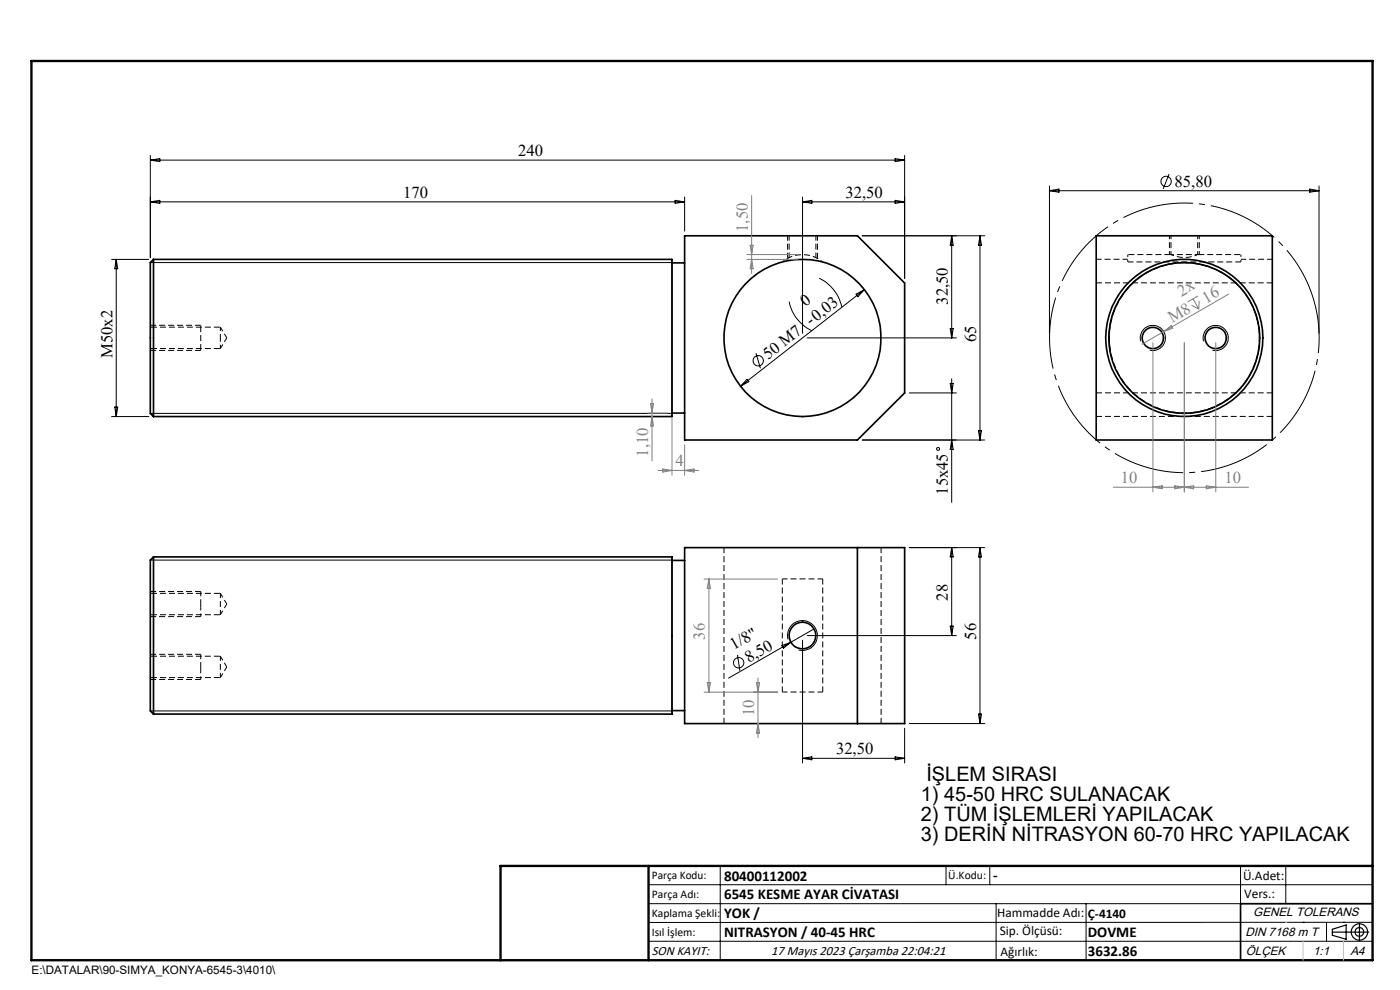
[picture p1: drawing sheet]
<svg xmlns="http://www.w3.org/2000/svg" width="297mm" height="210mm" viewBox="0 0 297 210" stroke-linecap="round" stroke-linejoin="round" font-family="sans-serif">
<path d="M167.1 50v4.7M167.4 50v4.6M173.1 54.6v-4.6M173.4 54.7v-4.7M239.3 55h-6.7M269.9 55h-6.6M174.5 122.8h-8.5M174.5 146.8h-8.5" fill="none" stroke="#000" stroke-width=".21" stroke-dasharray="1.3 .6" stroke-dashoffset=".2" stroke-linecap="butt"/>
<g fill="none" stroke="#000" stroke-width=".21" stroke-dasharray="1.3 .6" stroke-dashoffset=".1" stroke-linecap="butt">
<path d="M232.6 60h37.3M239.3 55.6h24M251.3 55.7a15.9 15.9 0 0 1 14 23.4 15.9 15.9 0 0 1-27.3 1.5 15.9 15.9 0 0 1 11.6-24.8l1.7-.1M31.9 74.3h10.7M42.6 69h-10.7M232.6 88.3h37.3M269.9 83.3h-37.3M153.6 116.1v37.4M31.9 130.8h10.7M42.6 138.8h-10.7M42.6 125.5h-10.7M166 122.8v24"/>
<path d="M31.9 144.1h10.7M174.5 146.8v-24M186.9 153.5v-37.4"/>
</g>
<g fill="none" stroke="#000" stroke-width=".21" stroke-dasharray="1.3 .6" stroke-dashoffset=".3" stroke-linecap="butt">
<path d="M254.4 54h-6.3M46.8 73.9l1.3-2.2M48.1 71.7l-1.3-2.3M42.6 138.8v2.7M42.6 125.5v2.6M42.6 128.1v.7M46.8 130.4v-4.5M46.8 130.4l1.3-2.3M48.1 128.1l-1.3-2.2M42.6 141.5v.7M46.8 143.7v-4.5M46.8 143.7l1.3-2.2"/>
<path d="M48.1 141.5l-1.3-2.3"/>
</g>
<path d="M248.4 54h-9.1M31.9 73.9h14.9M42.6 69.1v5.2M46.8 69.4h-14.9M31.9 130.4h14.9M46.8 125.9h-14.9M46.8 139.2h-14.9M31.9 143.7h14.9" fill="none" stroke="#000" stroke-width=".21" stroke-dasharray="1.3 .6" stroke-dashoffset="-.1" stroke-linecap="butt"/>
<g fill="none" stroke="#000" stroke-width=".35">
<path d="M32.6 55l-.7 .7v32l.7 .7M32.6 55v33.4M32.6 55h110v33.4h-110M142.6 55.8h2.6M145.2 50h36.7l10 10v23.4l-10 9.9h-36.7zM232.6 50h37.3v43.3h-37.3zM142.6 87.6h2.6M32.6 118.1h110v33.4h-110M32.6 118.1v33.4M32.6 118.1l-.7 .7v32l.7 .7M142.6 118.9h2.6M145.2 116.2h46.7v37.3h-46.7z"/>
<path d="M181.9 116.2v37.3M142.6 150.7h2.6M291.2 191.7h-28v12"/>
<circle cx="170.2" cy="71.7" r="16.7"/>
<circle cx="244.6" cy="71.7" r="2.26"/>
<circle cx="251.2" cy="71.7" r="16"/>
<circle cx="251.2" cy="71.7" r="16.7"/>
<circle cx="257.9" cy="71.7" r="2.27"/>
<circle cx="170.2" cy="134.8" r="2.83"/>
</g>
<path d="M174.5 55.6a6.7 6.7 0 0 0-8.5 0" fill="none" stroke="#000" stroke-width=".21" stroke-dasharray="1.3 .6" stroke-dashoffset=".7" stroke-linecap="butt"/>
<path d="M248.1 50v4M248.4 50v4M254.1 54v-4M254.4 54v-4M46.8 71.7v-2.3M46.8 73.9v-2.2" fill="none" stroke="#000" stroke-width=".21" stroke-dasharray="1.3 .6" stroke-dashoffset=".5" stroke-linecap="butt"/>
<path d="M239.3 54v1.6M263.3 54v1.6" fill="none" stroke="#000" stroke-width=".21" stroke-dasharray="1.3 .6" stroke-dashoffset=".8" stroke-linecap="butt"/>
<path d="M248.4 54a6.7 6.7 0 0 0 5.6 0M42.6 128.8v2M42.6 142.2v1.9" fill="none" stroke="#000" stroke-width=".21" stroke-dasharray="1.3 .6" stroke-dashoffset=".6" stroke-linecap="butt"/>
<path d="M263.3 54h-9.3" fill="none" stroke="#000" stroke-width=".21" stroke-dasharray="1.3 .6" stroke-dashoffset="-.2" stroke-linecap="butt"/>
<g fill="none" stroke="#000" stroke-width=".21">
<path d="M31.9 33v21.7M31.9 34l2-.4v.7zM31.9 34h160M189.9 33.6l2 .4-2 .3zM191.9 33v26M222.6 39.4v31.3M248 36.9l-1.2 3.2M279.8 39.4v31.3M23.7 55h7.9M24.7 55v33.4M24.7 55l.3 2h-.7zM31.9 55.7h110.7"/>
<path d="M31.9 42.8h113.3M31.9 42.8l2-.3v.6zM143.2 42.5l2 .3-2 .3zM145.2 41.8v7.2M170.3 42.8h21.6M170.3 41.8v28.9M170.3 42.8l1.9-.3v.6zM173.8 59a8.8 8.8 0 0 1 4.8 6.1M182.9 50h26M189.9 42.5l2 .3-2 .3zM201.9 50v21.7M201.9 50l.3 2h-.6z"/>
<path d="M207.9 50l.3 2h-.6zM207.9 50v43.3M222.6 40.5h57.2M222.6 40.5l2-.4v.7zM277.8 40.1l2 .4-2 .3zM160.4 74.9l.9 3.2M167.4 64a8.6 8.6 0 0 0 4.8 6.2M171.2 71.7h31.7M181.6 62.4l1.8-1-1.4 1.5zM183.4 61.4l-26.3 20.5M201.6 69.7h.6l-.3 2zM235.8 75.8a16 16 0 0 1 14-20.1 16 16 0 0 1 17.3 17.3 16 16 0 0 1-20 14.1"/>
<path d="M242 72.4a2.66 2.66 0 0 1 2.3-3.4 2.66 2.66 0 0 1 2.9 2.9 2.66 2.66 0 0 1-3.3 2.4M255.3 72.4a2.66 2.66 0 0 1 2.4-3.4 2.66 2.66 0 0 1 2.9 2.9 2.66 2.66 0 0 1-3.4 2.4M23.7 88.4h7.9M24.3 86.4h.7l-.3 2zM31.9 87.7h110.7M158.5 80.5l.4 .5-1.8 .9zM182.9 93.3h26M192.9 83.4h10M201.6 81.3h.6l-.3 2.1zM201.9 80.4v26.2M201.9 93.3l.3 2h-.6zM207.6 91.4h.6l-.3 1.9z"/>
<path d="M31.9 118.8h110.7M192.9 116.2h16M201.9 116.2v18.6M201.9 116.2l.3 1.9h-.6zM207.9 116.2l.3 1.9h-.6zM207.9 116.2v37.3M156.5 138.9l.5 3.4M165.9 136.9l1.9-.7-1.6 1.3zM167.2 135.6a3.2 3.2 0 0 1 2.7-3.9 3.2 3.2 0 0 1 3.5 3.4 3.2 3.2 0 0 1-4 2.8M167.8 136.2l-13.2 7.7M170.3 135.8v26M171.2 134.8h31.7"/>
<path d="M172.7 133.4l-4.9 2.8M201.6 132.8h.6l-.3 2zM31.9 150.8h110.7M191.9 154.5v7.3M192.9 153.5h16M207.6 151.5h.6l-.3 2zM170.3 160.9h21.6M170.3 160.9l1.9-.4v.7zM189.9 160.5l2 .4-2 .3zM137.6 187.7h153.6M137.6 191.7h153.6M137.6 199.7h153.6"/>
<path d="M152.8 183.7v20M200.7 183.7v4M210 183.7v4M211.3 191.7v12M230.4 191.7v12M263.2 183.7v20M272.8 183.7v8M276.4 195.6h.1M281.4 195.6v4.1M285 195.6h.1M291.2 195.6l-153.6 .1"/>
<circle cx="247.4" cy="38.5" r="1.09"/>
<circle cx="160.9" cy="76.5" r="1.09"/>
<circle cx="199" cy="95.2" r=".32"/>
<circle cx="156.7" cy="140.6" r="1.09"/>
</g>
<g fill="none" stroke="#808080" stroke-width=".21">
<path d="M158.4 54h10.8M158.4 55h10.8M159.1 52h.7l-.3 2zM159.5 41.5v16.5M159.5 55l.3 2h-.7zM244.6 72.7v31.6M246.9 70.3l-4.6 2.7M246.9 70.3l1.6-1.2 .3 .5zM251.2 72.7v31.6M252.8 64.7l1.5 .9M253.1 63.4l1.2 2.2M254.1 62.8l-2.1 1.2"/>
<path d="M254.4 63.8l-.1 1.8M257.9 72.7v31.6M260.6 62.4l-13.7 7.9M137.3 87.6h4.3M138 85.6h.6l-.3 2zM138.3 84.6v13.2M138.3 88.4l.3 1.9h-.6zM139.6 99.8h8.6M140.6 99.5l2 .3-2 .3zM142.6 88.7v12.1M145.2 94.4v6.4M145.2 99.8l2-.3v.6z"/>
<path d="M236.2 103.4h28.7M244.6 103.4l2-.4v.7zM249.2 103l4 .7v-.7l-4 .7zM255.9 103l2 .4-2 .3zM149.4 122.8h15.6M150.4 122.8v24M150.4 122.8l.3 2h-.7zM149.4 146.8h15.6M150 144.8h.7l-.3 2zM160.5 144.8h.6l-.3 2zM160.8 143.8v12.7M160.8 153.5l.3 2h-.6z"/>
</g>
<g fill="none" stroke="#000" stroke-width=".25">
<path d="M142.6 55v33.4M142.6 118.1v33.4M282.6 197.7h7.8M282.6 197.1l3-.9v3l-3-.8zM288.4 195.8v3.8M106.2 203.7h185"/>
<circle cx="288.4" cy="197.7" r="1.74"/>
<circle cx="288.4" cy="197.7" r=".93"/>
</g>
<path d="M167.2 54.7h-.1M167.3 54.7h-.1M173.4 54.7h-.2M42.6 69v.1" fill="none" stroke="#000" stroke-width=".21" stroke-dasharray="1.3 .6" stroke-linecap="butt"/>
<path d="M278.6 63.3a28.6 28.6 0 0 0-47.9-11.5 28.6 28.6 0 0 0 13.1 47.5 28.6 28.6 0 0 0 35.2-34.5l-.4-1.5" fill="none" stroke="#000" stroke-width=".21" stroke-dasharray="15.2 1.3 1.3 1.3" stroke-dashoffset="3.5" stroke-linecap="butt"/>
<path d="M6.7 12.9h284.5v190.8h-284.5zM137.6 183.7v20M291.2 183.7h-185v20" fill="none" stroke="#000" stroke-width=".5"/>
<path d="M276.4 199.7v4M285 199.7v4" fill="none" stroke="#c0c0c0" stroke-width=".21"/>
<path d="M272.8 195.6h.1" fill="none" stroke="#c0c0c0" stroke-width=".25"/>
<g font-size="4.2">
<text x="196.5" y="165.7">İŞLEM SIRASI</text>
<text x="195.4" y="170">1) 45-50 HRC SULANACAK</text>
<text x="195.4" y="174.2">2) TÜM İŞLEMLERİ YAPILACAK</text>
<text x="195.4" y="178.4">3) DERİN NİTRASYON 60-70 HRC YAPILACAK</text>
</g>
<g font-size="3.5">
<text x="109.9" y="33.1">240</text>
<text x="85.6" y="42">170</text>
<text x="179.4" y="42">32,50</text>
<text x="249.2" y="39.6">85,80</text>
<text x="170.8" y="65.2" transform="rotate(-38 170.8 65.2)">0</text>
<text x="201.1" y="64.6" transform="rotate(-90 201.1 64.6)">32,50</text>
<text x="23.8" y="75.9" transform="rotate(-90 23.8 75.9)">M50x2</text>
<text x="163" y="76.3" transform="rotate(-38 163 76.3)">50 M7 -0,03</text>
<text x="207.1" y="72.6" transform="rotate(-90 207.1 72.6)">65</text>
<text x="201.1" y="105" transform="rotate(-90 201.1 105)">15x45</text>
<text x="201.1" y="127.4" transform="rotate(-90 201.1 127.4)">28</text>
<text x="155.7" y="137.9" transform="rotate(-30 155.7 137.9)">1/8&quot;</text>
<text x="207.1" y="135.7" transform="rotate(-90 207.1 135.7)">56</text>
<text x="158.8" y="140.6" transform="rotate(-30 158.8 140.6)">8,50</text>
<text x="177.4" y="160">32,50</text>
</g>
<g font-size="3.5" fill="#808080">
<text x="158.6" y="49.2" transform="rotate(-90 158.6 49.2)">1,50</text>
<text x="250.7" y="62.9" transform="rotate(-30 250.7 62.9)">2x</text>
<text x="255.9" y="64.4" transform="rotate(-30 255.9 64.4)">16</text>
<text x="248.7" y="68.6" transform="rotate(-30 248.7 68.6)">M8</text>
<text x="137.5" y="96.9" transform="rotate(-90 137.5 96.9)">1,10</text>
<text x="143.3" y="99">4</text>
<text x="237.8" y="102.5">10</text>
<text x="259.8" y="102.5">10</text>
<text x="149.6" y="135.7" transform="rotate(-90 149.6 135.7)">36</text>
<text x="160" y="151.9" transform="rotate(-90 160 151.9)">10</text>
</g>
<g font-size="3.2">
<text x="153.6" y="186.8">80400112002</text>
<text x="153.6" y="190.8">6545 KESME AYAR CİVATASI</text>
<text x="210.7" y="186.6">-</text>
<text x="153.6" y="194.8">YOK /</text>
<text x="153.6" y="198.8">NITRASYON / 40-45 HRC</text>
<text x="230.8" y="198.7">DOVME</text>
<text x="230.8" y="202.8">3632.86</text>
</g>
<g font-size="2.8">
<text x="263.7" y="186.7">Ü.Adet:</text>
<text x="263.9" y="190.5">Vers.:</text>
<text x="211.5" y="194.5">Hammadde Adı:</text>
<text x="230.8" y="194.7">Ç-4140</text>
<text x="138.3" y="202.6">SON KAYIT:</text>
<text x="163.6" y="202.6">17 Mayıs 2023 Çarşamba 22:04:21</text>
<text x="212.1" y="198.4">Sip. Ölçüsü:</text>
<text x="212.2" y="202.7">Ağırlık:</text>
</g>
<g font-size="2.6">
<text x="265.9" y="194.4">GENEL TOLERANS</text>
<text x="264.2" y="198.5">DIN 7168 m T</text>
<text x="264.3" y="202.6">ÖLÇEK</text>
<text x="278.5" y="202.6">1:1</text>
<text x="286.5" y="202.6">A4</text>
</g>
<g font-size="2.5">
<text x="138.3" y="186.4">Parça Kodu:</text>
<text x="138.3" y="190.5">Parça Adı:</text>
<text x="201.2" y="186.5">Ü.Kodu:</text>
<text x="138.3" y="194.5">Kaplama Şekli:</text>
<text x="138.3" y="198.6">Isıl İşlem:</text>
<text x="6.7" y="206.7">E:\DATALAR\90-SIMYA_KONYA-6545-3\4010\</text>
</g>
</svg>
